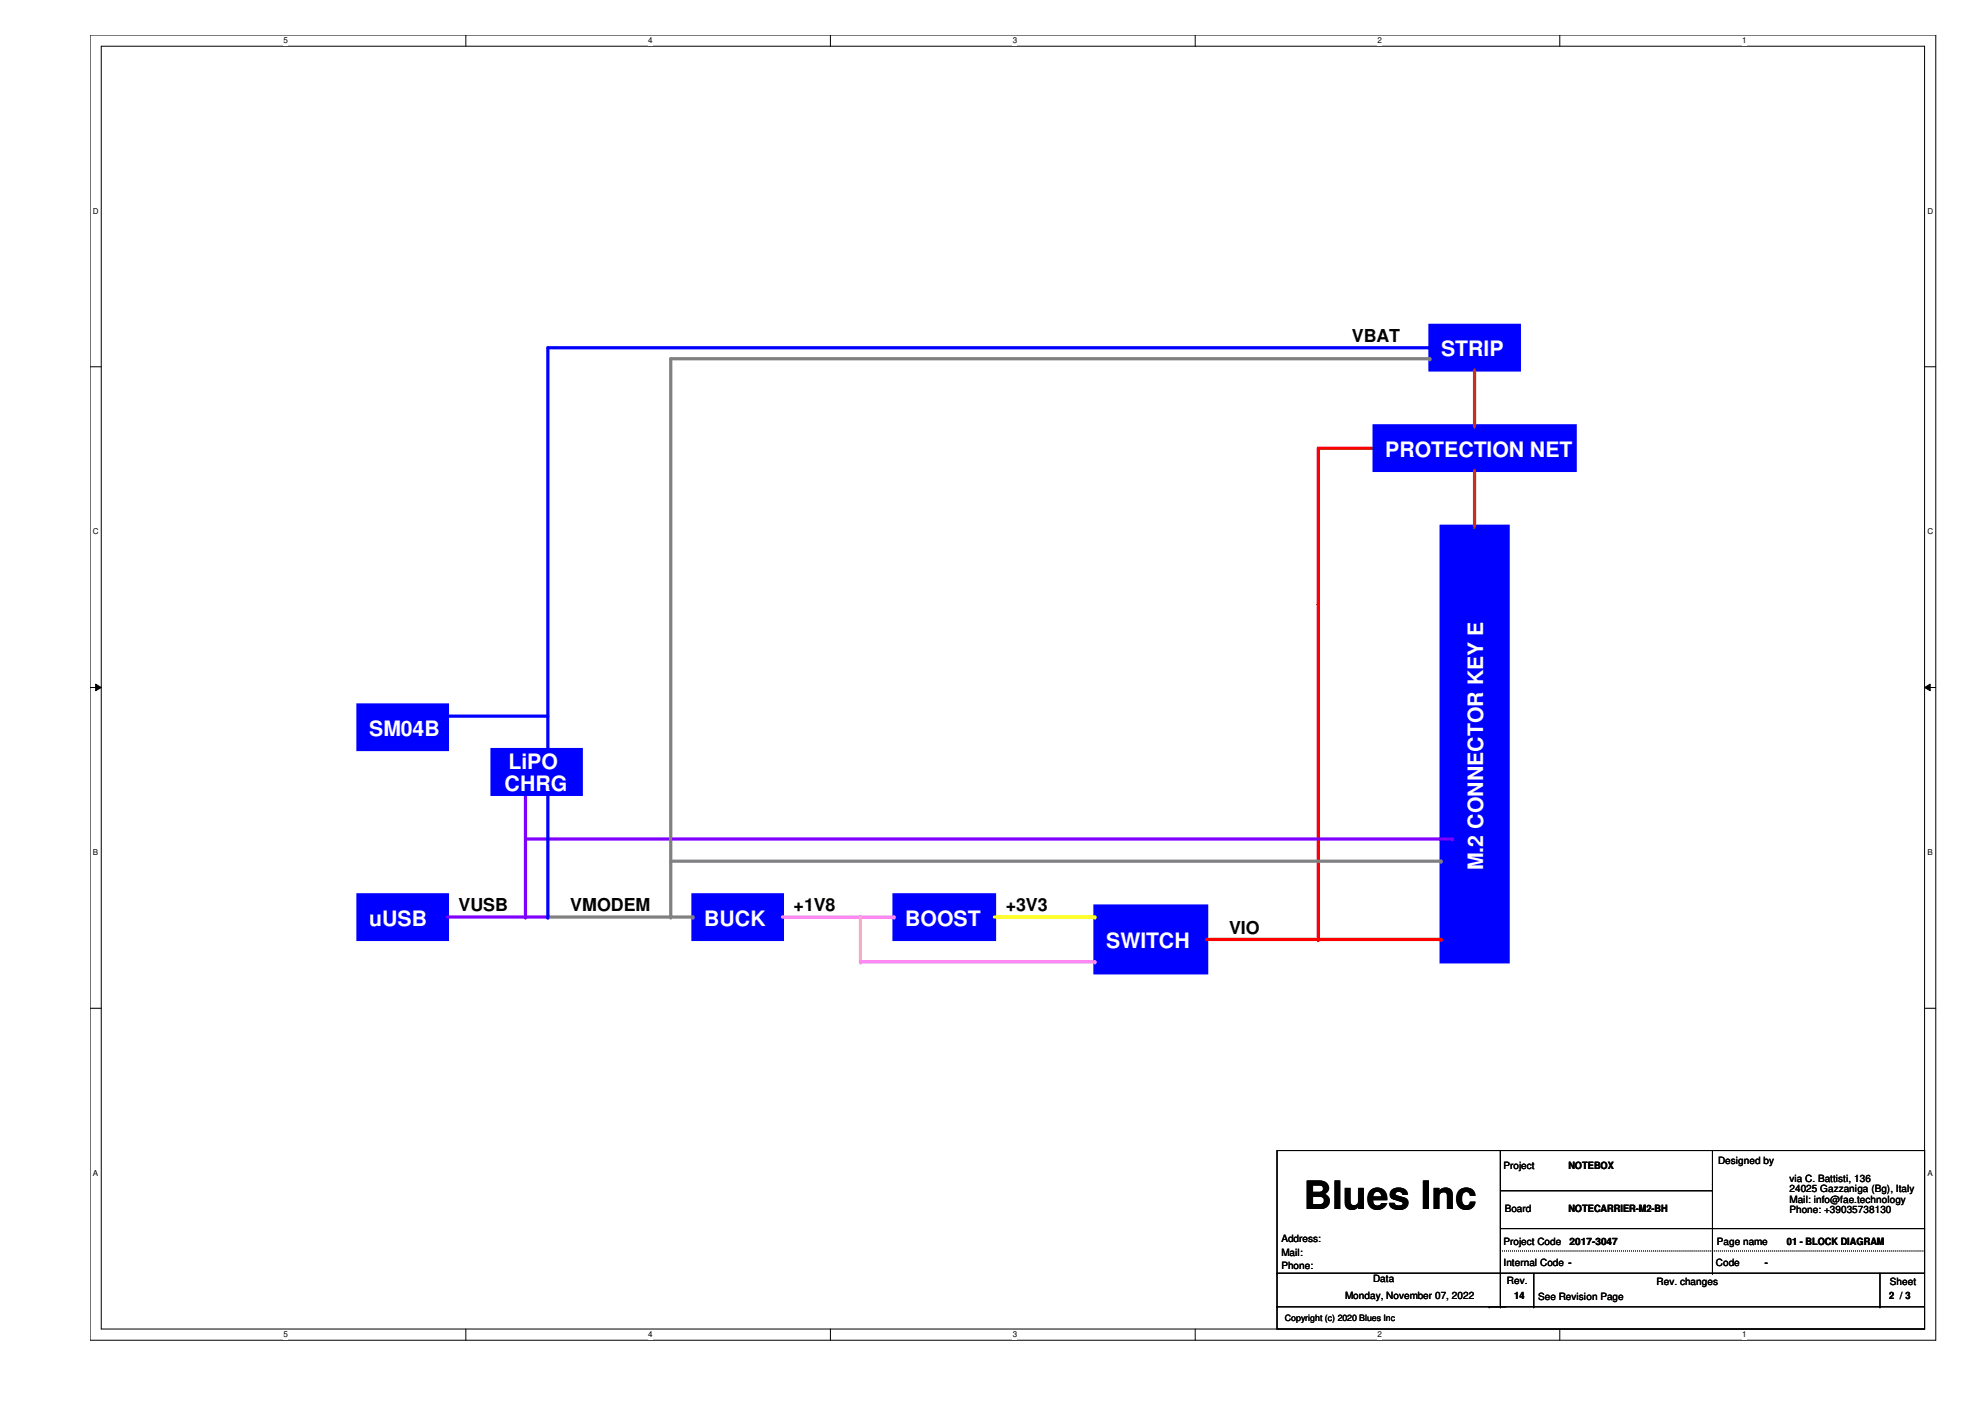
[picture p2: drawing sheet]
<svg xmlns="http://www.w3.org/2000/svg" width="420mm" height="297mm" viewBox="0 0 420 297" stroke-linecap="round" stroke-linejoin="round" font-family="sans-serif">
<path d="M19.1 7.4h390.4v276.1h-390.4zM21.4 9.8h385.8v271.4h-385.8z" fill="none" stroke="#000" stroke-width=".21"/>
<g fill="#fff">
<path d="M60 7.7h.9v1.9h-.9z"/>
<path d="M60 281.4h.9v1.9h-.9z"/>
</g>
<path d="M98.6 7.4v2.4M98.6 281.2v2.3" fill="none" stroke="#000" stroke-width=".21"/>
<g fill="#fff">
<path d="M137.1 7.7h.9v1.9h-.9z"/>
<path d="M137.1 281.4h.9v1.9h-.9z"/>
</g>
<path d="M175.7 7.4v2.4M175.7 281.2v2.3" fill="none" stroke="#000" stroke-width=".21"/>
<g fill="#fff">
<path d="M214.2 7.7h1v1.9h-1z"/>
<path d="M214.2 281.4h1v1.9h-1z"/>
</g>
<path d="M252.9 7.4v2.4M252.9 281.2v2.3" fill="none" stroke="#000" stroke-width=".21"/>
<g fill="#fff">
<path d="M291.4 7.7h1v1.9h-1z"/>
<path d="M291.4 281.4h1v1.9h-1z"/>
</g>
<path d="M330 7.4v2.4M330 281.2v2.3" fill="none" stroke="#000" stroke-width=".21"/>
<g fill="#fff">
<path d="M368.6 7.7h.9v1.9h-.9z"/>
<path d="M368.6 281.4h.9v1.9h-.9z"/>
<path d="M19.6 43.7h1.3v1.9h-1.3z"/>
<path d="M407.8 43.7h1.2v1.9h-1.2z"/>
<path d="M19.6 111.5h1.3v1.9h-1.3z"/>
<path d="M407.8 111.5h1.2v1.9h-1.2z"/>
</g>
<path d="M19.1 77.6h2.3M407.2 77.6h2.3" fill="none" stroke="#000" stroke-width=".21"/>
<g fill="#fff">
<path d="M19.6 179.4h1.2v1.9h-1.2z"/>
<path d="M407.8 179.4h1.1v1.9h-1.1z"/>
</g>
<path d="M19.1 145.5h2.3M20.2 144.7l1.2 .8-1.2 .6zM407.2 145.5l1.1-.8v1.4zM407.2 145.5h2.3" fill="none" stroke="#000" stroke-width=".21"/>
<path d="M20.2 144.7l1.2 .8-1.2 .6zM407.2 145.5l1.1-.8v1.4z" fill="#000"/>
<g fill="#fff">
<path d="M19.6 247.2h1.2v1.9h-1.2z"/>
<path d="M407.8 247.2h1.1v1.9h-1.1z"/>
</g>
<path d="M19.1 213.3h2.3M407.2 213.3h2.3" fill="none" stroke="#000" stroke-width=".21"/>
<path d="M278.9 94.8h11.8" fill="none" stroke="#f00" stroke-width=".68"/>
<circle cx="290.7" cy="94.8" r=".34" fill="#f00"/>
<path d="M189.1 189.3h21.3v9.5h-21.3z" fill-rule="evenodd" fill="#00f"/>
<path d="M189.1 189.3h21.3v9.5h-21.3z" fill="none" stroke="#00f" stroke-width=".68"/>
<path d="M146.6 189.3h18.9v9.5h-18.9z" fill-rule="evenodd" fill="#00f"/>
<path d="M146.6 189.3h18.9v9.5h-18.9z" fill="none" stroke="#00f" stroke-width=".68"/>
<path d="M302.5 68.8h18.9v9.5h-18.9z" fill-rule="evenodd" fill="#00f"/>
<path d="M302.5 68.8h18.9v9.5h-18.9z" fill="none" stroke="#00f" stroke-width=".68"/>
<path d="M304.9 111.3h14.2v92.2h-14.2z" fill-rule="evenodd" fill="#00f"/>
<path d="M304.9 111.3h14.2v92.2h-14.2z" fill="none" stroke="#00f" stroke-width=".68"/>
<path d="M290.7 90.1h42.5v9.4h-42.5z" fill-rule="evenodd" fill="#00f"/>
<path d="M290.7 90.1h42.5v9.4h-42.5z" fill="none" stroke="#00f" stroke-width=".68"/>
<path d="M75.7 189.3h19v9.5h-19z" fill-rule="evenodd" fill="#00f"/>
<path d="M75.7 189.3h19v9.5h-19z" fill="none" stroke="#00f" stroke-width=".68"/>
<path d="M231.6 191.7h23.7v14.1h-23.7z" fill-rule="evenodd" fill="#00f"/>
<path d="M231.6 191.7h23.7v14.1h-23.7z" fill="none" stroke="#00f" stroke-width=".68"/>
<path d="M278.9 94.8v33.1" fill="none" stroke="#f00" stroke-width=".68"/>
<circle cx="278.9" cy="127.9" r=".34" fill="#f00"/>
<path d="M115.9 73.6h186.6" fill="none" stroke="#00f" stroke-width=".68"/>
<circle cx="302.5" cy="73.6" r=".34" fill="#00f"/>
<path d="M312 78.3v11.8" fill="none" stroke="#804000" stroke-width=".68"/>
<circle cx="312" cy="90.1" r=".34" fill="#804000"/>
<path d="M115.9 73.6v85" fill="none" stroke="#00f" stroke-width=".68"/>
<circle cx="115.9" cy="158.6" r=".34" fill="#00f"/>
<path d="M278.9 120.8v78" fill="none" stroke="#f00" stroke-width=".68"/>
<circle cx="278.9" cy="198.8" r=".34" fill="#f00"/>
<path d="M312 99.5v11.8" fill="none" stroke="#804000" stroke-width=".68"/>
<circle cx="312" cy="111.3" r=".34" fill="#804000"/>
<path d="M111.2 177.5h196.1" fill="none" stroke="#8000ff" stroke-width=".68"/>
<circle cx="307.3" cy="177.5" r=".34" fill="#8000ff"/>
<path d="M94.7 194h21.2" fill="none" stroke="#8000ff" stroke-width=".68"/>
<circle cx="115.9" cy="194" r=".34" fill="#8000ff"/>
<path d="M111.2 168.1v25.9" fill="none" stroke="#8000ff" stroke-width=".68"/>
<circle cx="111.2" cy="194" r=".34" fill="#8000ff"/>
<path d="M115.9 194h30.7" fill="none" stroke="#808080" stroke-width=".68"/>
<circle cx="146.6" cy="194" r=".34" fill="#808080"/>
<path d="M165.5 194h23.6" fill="none" stroke="#ff80ff" stroke-width=".68"/>
<circle cx="189.1" cy="194" r=".34" fill="#ff80ff"/>
<path d="M210.4 194h21.2" fill="none" stroke="#ff0" stroke-width=".68"/>
<circle cx="231.6" cy="194" r=".34" fill="#ff0"/>
<path d="M141.9 182.2h163" fill="none" stroke="#808080" stroke-width=".68"/>
<circle cx="304.9" cy="182.2" r=".34" fill="#808080"/>
<path d="M255.3 198.8h23.6" fill="none" stroke="#f00" stroke-width=".68"/>
<circle cx="278.9" cy="198.8" r=".34" fill="#f00"/>
<path d="M278.9 198.8h26" fill="none" stroke="#f00" stroke-width=".68"/>
<circle cx="304.9" cy="198.8" r=".34" fill="#f00"/>
<path d="M141.9 75.9v118.1" fill="none" stroke="#808080" stroke-width=".68"/>
<circle cx="141.9" cy="194" r=".34" fill="#808080"/>
<path d="M182 194v9.5" fill="none" stroke="#ff80c0" stroke-width=".68"/>
<circle cx="182" cy="203.5" r=".34" fill="#ff80c0"/>
<path d="M182 203.5h49.6" fill="none" stroke="#ff80ff" stroke-width=".68"/>
<circle cx="231.6" cy="203.5" r=".34" fill="#ff80ff"/>
<path d="M75.7 149.1h19v9.5h-19z" fill-rule="evenodd" fill="#00f"/>
<path d="M75.7 149.1h19v9.5h-19z" fill="none" stroke="#00f" stroke-width=".68"/>
<path d="M104.1 158.6h18.9v9.5h-18.9z" fill-rule="evenodd" fill="#00f"/>
<path d="M94.7 151.5h21.2M104.1 158.6h18.9v9.5h-18.9z" fill="none" stroke="#00f" stroke-width=".68"/>
<circle cx="94.7" cy="151.5" r=".34" fill="#00f"/>
<path d="M115.9 168.1v25.9" fill="none" stroke="#00f" stroke-width=".68"/>
<circle cx="115.9" cy="194" r=".34" fill="#00f"/>
<path d="M141.9 75.9h160.6" fill="none" stroke="#808080" stroke-width=".68"/>
<circle cx="302.5" cy="75.9" r=".34" fill="#808080"/>
<g fill="none" stroke="#000" stroke-width=".21">
<path d="M270.2 243.4h137v37.8h-137zM317.4 243.4v33.1M317.4 259.9h89.8M317.4 251.9h44.9M362.3 250.5h.1M362.3 251.9h.1M362.3 243.4v26M407.2 259.9h.1M270.2 276.5h.1M270.2 269.4h.1M270.2 276.5h137M270.2 269.4h137"/>
<path d="M315 276.5h.1M317.4 276.5h.1M324.5 276.5h.1M324.5 269.4v7.1M362.3 269.4h.1M397.7 276.5h.1M397.7 269.4v7.1"/>
</g>
<path d="M317.4 264.7h89.8M407.2 264.7h.1" fill="none" stroke="#000" stroke-width=".21" stroke-dasharray="0 .4"/>
<text font-size="8.3" x="275.8" y="255.7">Blues Inc</text>
<g font-size="4.5" fill="#fff">
<text x="304.9" y="75.4">STRIP</text>
<text x="293.1" y="96.6">PROTECTION NET</text>
<text x="78.1" y="155.7">SM04B</text>
<text x="106.8" y="167.4">CHRG</text>
<text x="107.6" y="162.8">LiPO</text>
<text x="313.8" y="184.1" transform="rotate(-90 313.8 184.1)">M.2 CONNECTOR KEY E</text>
<text x="78.1" y="195.9">uUSB</text>
<text x="149" y="195.9">BUCK</text>
<text x="191.5" y="195.9">BOOST</text>
<text x="234" y="200.6">SWITCH</text>
</g>
<g font-size="3.8">
<text x="286" y="72.3">VBAT</text>
<text x="97" y="192.8">VUSB</text>
<text x="120.6" y="192.8">VMODEM</text>
<text x="167.9" y="192.8">+1V8</text>
<text x="212.8" y="192.8">+3V3</text>
<text x="260" y="197.5">VIO</text>
</g>
<g font-size="2.1">
<text x="318.1" y="247.2">Project</text>
<text x="331.8" y="247.3">NOTEBOX</text>
<text x="363.5" y="246.3">Designed by</text>
<text x="378.6" y="250.1">via C. Battisti, 136</text>
<text x="318.3" y="256.5">Board</text>
<text x="331.8" y="256.5">NOTECARRIER-M2-BH</text>
<text x="378.6" y="252.3">24025 Gazzaniga (Bg), Italy</text>
<text x="378.6" y="254.5">Mail: info@fae.technology</text>
<text x="378.6" y="256.7">Phone: +39035738130</text>
<text x="271.1" y="262.8">Address:</text>
<text x="318.1" y="263.3">Project Code</text>
<text x="332.1" y="263.4">2017-3047</text>
<text x="363.2" y="263.3">Page name</text>
<text x="378" y="263.4">01 - BLOCK DIAGRAM</text>
<text x="271.1" y="265.7">Mail:</text>
<text x="271.1" y="268.5">Phone:</text>
<text x="318.1" y="267.8">Internal Code ---</text>
<text x="318.1" y="267.8">Internal Code</text>
<text x="363" y="267.8">Code</text>
<text x="373.4" y="267.8">-</text>
<text x="284.6" y="274.9">Monday, November 07, 2022</text>
<text x="290.5" y="271.3">Data</text>
<text x="318.8" y="271.6">Rev.</text>
<text x="320.3" y="274.9">14</text>
<text x="325.4" y="275.1">See Revision Page</text>
<text x="350.5" y="271.8">Rev. changes</text>
<text x="399.7" y="274.9">2 /// 3</text>
<text x="399.7" y="274.9">2</text>
<text x="399.8" y="271.8">Sheet</text>
<text x="403.1" y="274.9">3</text>
</g>
<text font-size="1.9" x="271.8" y="279.6">Copyright (c) 2020 Blues Inc</text>
<g font-size="1.7">
<text x="60" y="9.2">5</text>
<text x="137.1" y="9.2">4</text>
<text x="214.2" y="9.2">3</text>
<text x="291.4" y="9.2">2</text>
<text x="368.6" y="9.2">1</text>
<text x="19.6" y="45.2">D</text>
<text x="407.8" y="45.2">D</text>
<text x="19.6" y="113">C</text>
<text x="407.8" y="113">C</text>
<text x="19.6" y="180.9">B</text>
<text x="407.8" y="180.9">B</text>
<text x="19.6" y="248.8">A</text>
<text x="407.8" y="248.8">A</text>
<text x="60" y="283">5</text>
<text x="137.1" y="283">4</text>
<text x="214.2" y="283">3</text>
<text x="291.4" y="283">2</text>
<text x="368.6" y="283">1</text>
</g>
</svg>
